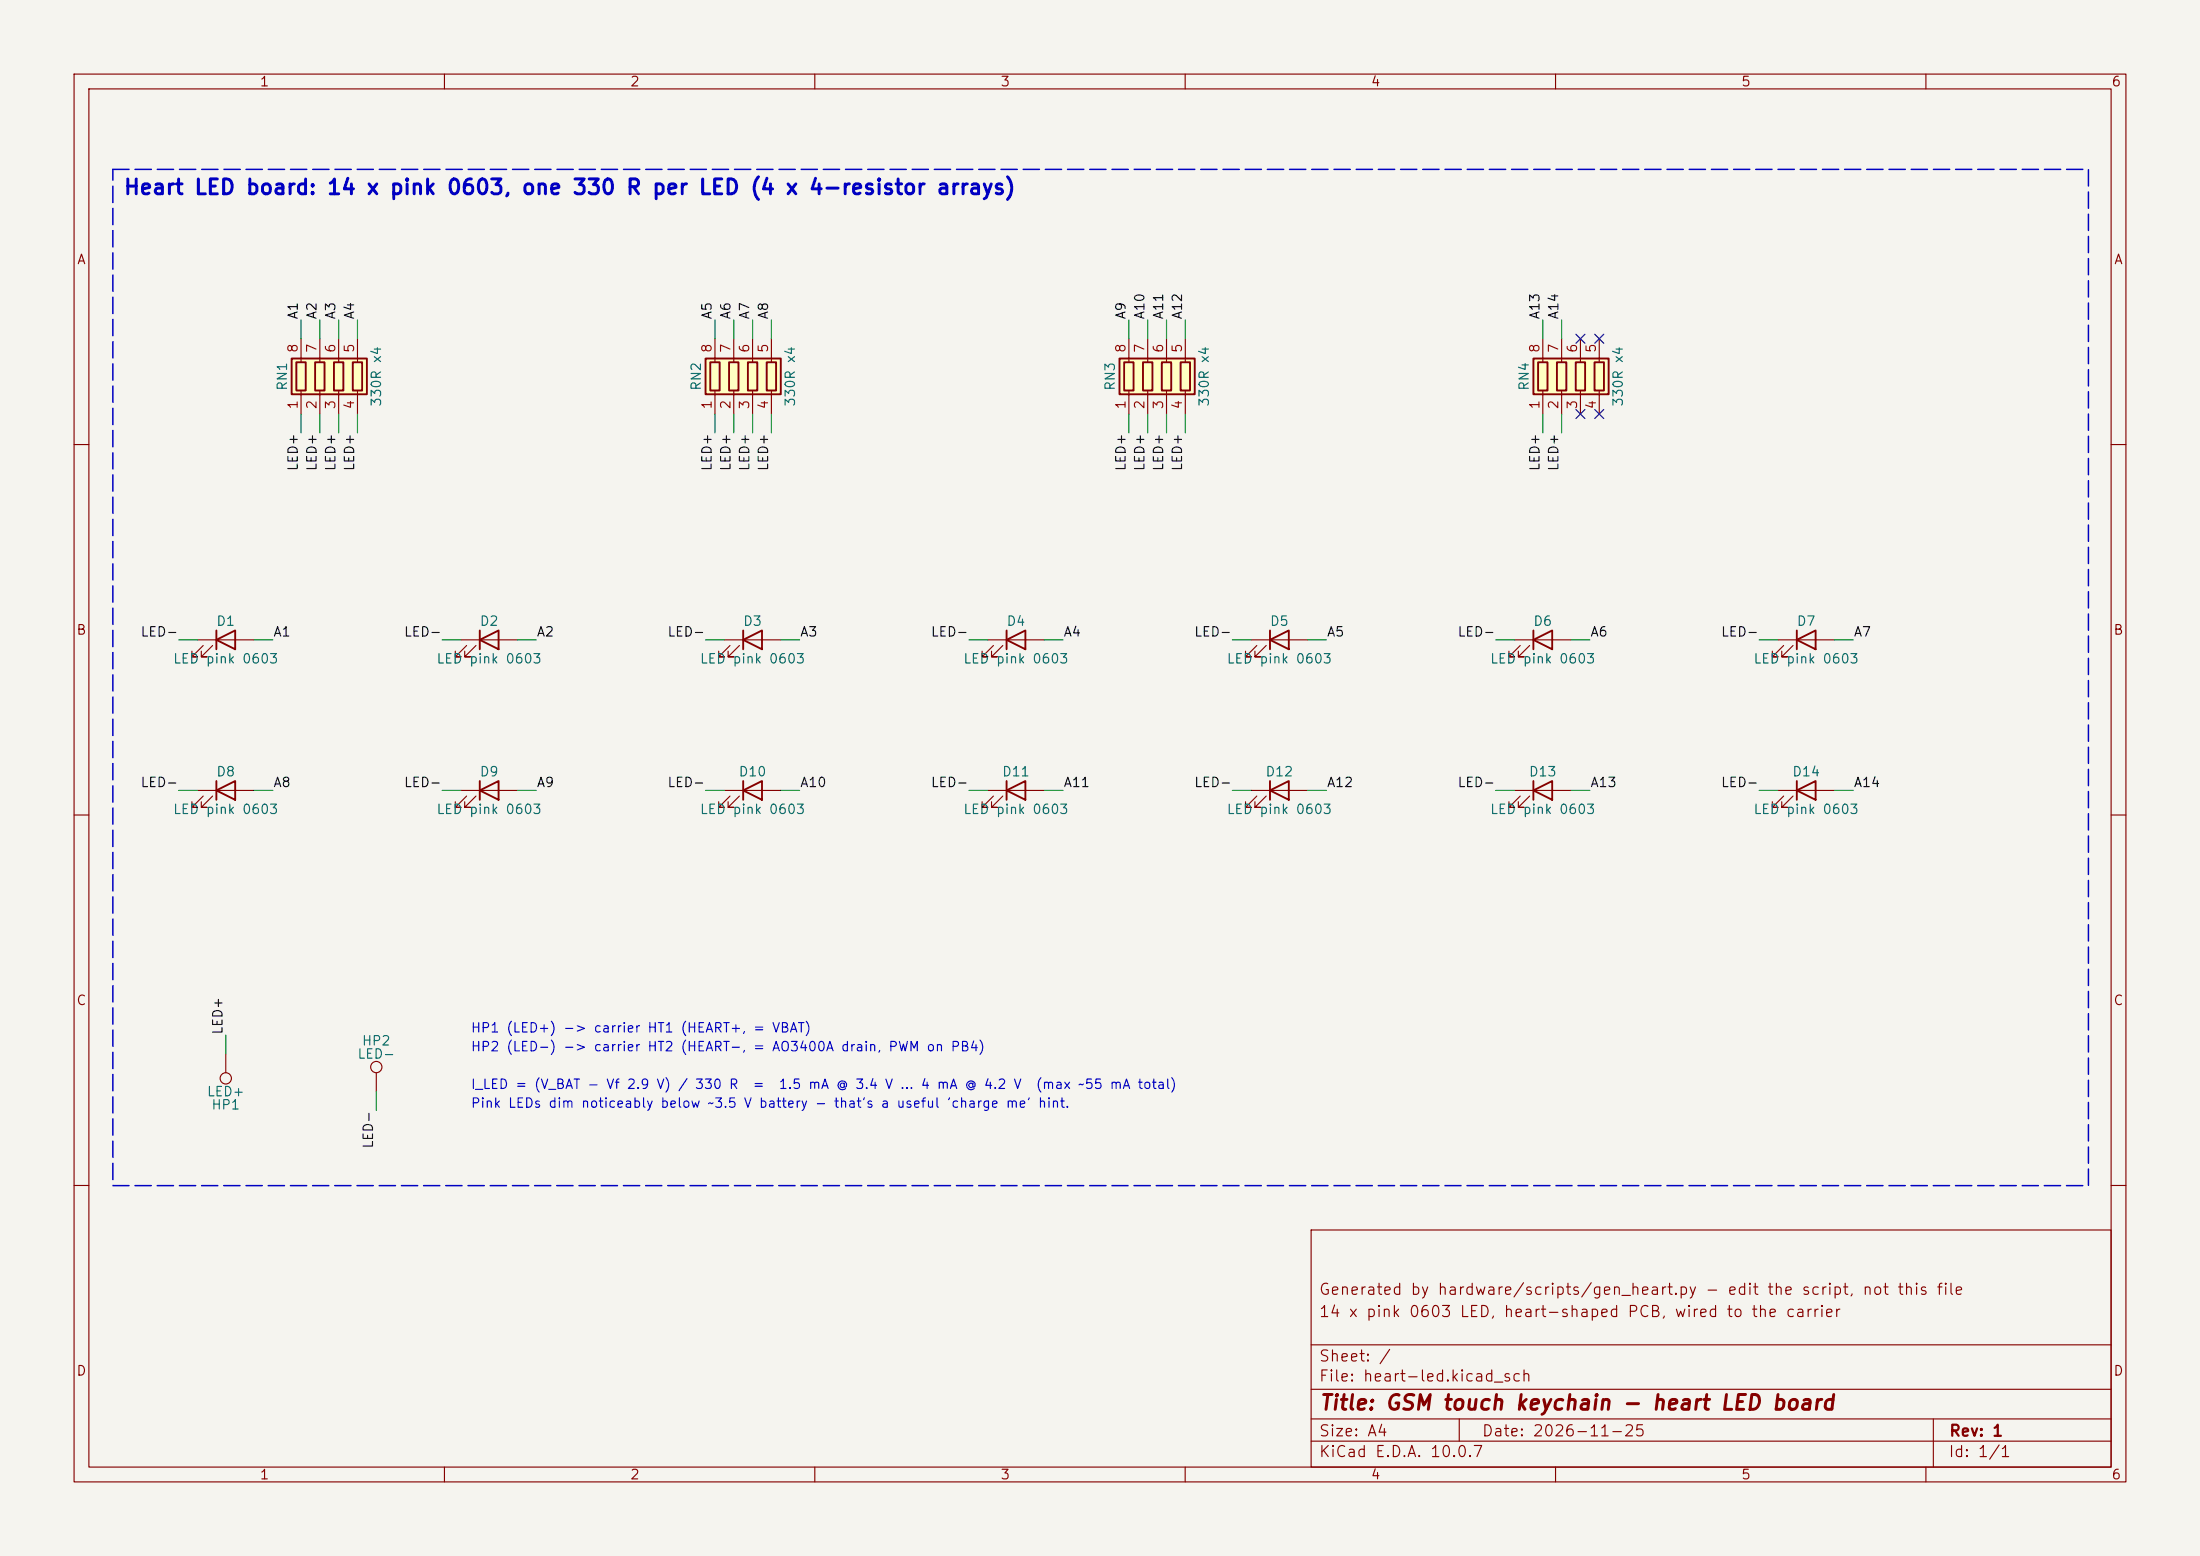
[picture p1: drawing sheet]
(kicad_sch
 (version 20250114)
 (generator "eeschema")
 (generator_version "10.0")
 (paper "A4")
 (title_block
  (title "GSM touch keychain - heart LED board")
  (date "2026-11-25")
  (rev "1")
  (comment 1 "14 x pink 0603 LED, heart-shaped PCB, wired to the carrier")
  (comment 2 "Generated by hardware/scripts/gen_heart.py - edit the script, not this file"))
 (lib_symbols
  (symbol "Device:R_Pack04"
   (pin_names
    (offset 0) (hide yes)) (exclude_from_sim no) (in_bom yes) (on_board yes)
   (in_pos_files yes)
   (duplicate_pin_numbers_are_jumpers no)
   (property "Reference" "RN" (at -7.62 0 90) (show_name no) (do_not_autoplace no) (effects (font (size 1.27 1.27))))
   (property "Value" "R_Pack04" (at 5.08 0 90) (show_name no) (do_not_autoplace no) (effects (font (size 1.27 1.27))))
   (property "Footprint" "" (at 6.985 0 90) (show_name no) (do_not_autoplace no) (hide yes) (effects (font (size 1.27 1.27))))
   (property "Datasheet" "" (at 0 0 0) (show_name no) (do_not_autoplace no) (hide yes) (effects (font (size 1.27 1.27))))
   (property "Description" "4 resistor network, parallel topology" (at 0 0 0) (show_name no) (do_not_autoplace no) (hide yes) (effects (font (size 1.27 1.27))))
   (symbol "R_Pack04_0_1"
    (rectangle (start -6.35 -2.413) (end 3.81 2.413) (stroke (width 0.254) (type default)) (fill (type background)))
    (rectangle (start -5.715 1.905) (end -4.445 -1.905) (stroke (width 0.254) (type default)) (fill (type none)))
    (polyline (pts (xy -5.08 1.905) (xy -5.08 2.54)) (stroke (width 0) (type default)) (fill (type none)))
    (polyline (pts (xy -5.08 -2.54) (xy -5.08 -1.905)) (stroke (width 0) (type default)) (fill (type none)))
    (rectangle (start -3.175 1.905) (end -1.905 -1.905) (stroke (width 0.254) (type default)) (fill (type none)))
    (polyline (pts (xy -2.54 1.905) (xy -2.54 2.54)) (stroke (width 0) (type default)) (fill (type none)))
    (polyline (pts (xy -2.54 -2.54) (xy -2.54 -1.905)) (stroke (width 0) (type default)) (fill (type none)))
    (rectangle (start -0.635 1.905) (end 0.635 -1.905) (stroke (width 0.254) (type default)) (fill (type none)))
    (polyline (pts (xy 0 1.905) (xy 0 2.54)) (stroke (width 0) (type default)) (fill (type none)))
    (polyline (pts (xy 0 -2.54) (xy 0 -1.905)) (stroke (width 0) (type default)) (fill (type none)))
    (rectangle (start 1.905 1.905) (end 3.175 -1.905) (stroke (width 0.254) (type default)) (fill (type none)))
    (polyline (pts (xy 2.54 1.905) (xy 2.54 2.54)) (stroke (width 0) (type default)) (fill (type none)))
    (polyline (pts (xy 2.54 -2.54) (xy 2.54 -1.905)) (stroke (width 0) (type default)) (fill (type none))))
   (symbol "R_Pack04_1_1"
    (pin passive line (at -5.08 -5.08 90) (length 2.54) (name "R1.1" (effects (font (size 1.27 1.27)))) (number "1" (effects (font (size 1.27 1.27)))))
    (pin passive line (at -2.54 -5.08 90) (length 2.54) (name "R2.1" (effects (font (size 1.27 1.27)))) (number "2" (effects (font (size 1.27 1.27)))))
    (pin passive line (at 0 -5.08 90) (length 2.54) (name "R3.1" (effects (font (size 1.27 1.27)))) (number "3" (effects (font (size 1.27 1.27)))))
    (pin passive line (at 2.54 -5.08 90) (length 2.54) (name "R4.1" (effects (font (size 1.27 1.27)))) (number "4" (effects (font (size 1.27 1.27)))))
    (pin passive line (at 2.54 5.08 270) (length 2.54) (name "R4.2" (effects (font (size 1.27 1.27)))) (number "5" (effects (font (size 1.27 1.27)))))
    (pin passive line (at 0 5.08 270) (length 2.54) (name "R3.2" (effects (font (size 1.27 1.27)))) (number "6" (effects (font (size 1.27 1.27)))))
    (pin passive line (at -2.54 5.08 270) (length 2.54) (name "R2.2" (effects (font (size 1.27 1.27)))) (number "7" (effects (font (size 1.27 1.27)))))
    (pin passive line (at -5.08 5.08 270) (length 2.54) (name "R1.2" (effects (font (size 1.27 1.27)))) (number "8" (effects (font (size 1.27 1.27))))))
   (embedded_fonts no))
  (symbol "Device:LED"
   (pin_numbers (hide yes))
   (pin_names
    (offset 1.016) (hide yes)) (exclude_from_sim no) (in_bom yes) (on_board yes)
   (in_pos_files yes)
   (duplicate_pin_numbers_are_jumpers no)
   (property "Reference" "D" (at 0 2.54 0) (show_name no) (do_not_autoplace no) (effects (font (size 1.27 1.27))))
   (property "Value" "LED" (at 0 -2.54 0) (show_name no) (do_not_autoplace no) (effects (font (size 1.27 1.27))))
   (property "Footprint" "" (at 0 0 0) (show_name no) (do_not_autoplace no) (hide yes) (effects (font (size 1.27 1.27))))
   (property "Datasheet" "" (at 0 0 0) (show_name no) (do_not_autoplace no) (hide yes) (effects (font (size 1.27 1.27))))
   (property "Description" "Light emitting diode" (at 0 0 0) (show_name no) (do_not_autoplace no) (hide yes) (effects (font (size 1.27 1.27))))
   (property "Sim.Pins" "1=K 2=A" (at 0 0 0) (show_name no) (do_not_autoplace no) (hide yes) (effects (font (size 1.27 1.27))))
   (symbol "LED_0_1"
    (polyline (pts (xy -3.048 -0.762) (xy -4.572 -2.286) (xy -3.81 -2.286) (xy -4.572 -2.286) (xy -4.572 -1.524)) (stroke (width 0) (type default)) (fill (type none)))
    (polyline (pts (xy -1.778 -0.762) (xy -3.302 -2.286) (xy -2.54 -2.286) (xy -3.302 -2.286) (xy -3.302 -1.524)) (stroke (width 0) (type default)) (fill (type none)))
    (polyline (pts (xy -1.27 0) (xy 1.27 0)) (stroke (width 0) (type default)) (fill (type none)))
    (polyline (pts (xy -1.27 -1.27) (xy -1.27 1.27)) (stroke (width 0.254) (type default)) (fill (type none)))
    (polyline (pts (xy 1.27 -1.27) (xy 1.27 1.27) (xy -1.27 0) (xy 1.27 -1.27)) (stroke (width 0.254) (type default)) (fill (type none))))
   (symbol "LED_1_1"
    (pin passive line (at -3.81 0 0) (length 2.54) (name "K" (effects (font (size 1.27 1.27)))) (number "1" (effects (font (size 1.27 1.27)))))
    (pin passive line (at 3.81 0 180) (length 2.54) (name "A" (effects (font (size 1.27 1.27)))) (number "2" (effects (font (size 1.27 1.27))))))
   (embedded_fonts no))
  (symbol "Connector:TestPoint"
   (pin_numbers (hide yes))
   (pin_names
    (offset 0.762) (hide yes)) (exclude_from_sim no) (in_bom yes) (on_board yes)
   (in_pos_files yes)
   (duplicate_pin_numbers_are_jumpers no)
   (property "Reference" "TP" (at 0 6.858 0) (show_name no) (do_not_autoplace no) (effects (font (size 1.27 1.27))))
   (property "Value" "TestPoint" (at 0 5.08 0) (show_name no) (do_not_autoplace no) (effects (font (size 1.27 1.27))))
   (property "Footprint" "" (at 5.08 0 0) (show_name no) (do_not_autoplace no) (hide yes) (effects (font (size 1.27 1.27))))
   (property "Datasheet" "" (at 5.08 0 0) (show_name no) (do_not_autoplace no) (hide yes) (effects (font (size 1.27 1.27))))
   (property "Description" "test point" (at 0 0 0) (show_name no) (do_not_autoplace no) (hide yes) (effects (font (size 1.27 1.27))))
   (symbol "TestPoint_0_1"
    (circle (center 0 3.302) (radius 0.762) (stroke (width 0) (type default)) (fill (type none))))
   (symbol "TestPoint_1_1"
    (pin passive line (at 0 0 90) (length 2.54) (name "1" (effects (font (size 1.27 1.27)))) (number "1" (effects (font (size 1.27 1.27))))))
   (embedded_fonts no)))
 (rectangle
  (start 15.24 22.86)
  (end 281.94 160.02)
  (stroke (width 0.2) (type dash))
  (fill (type none)))
 (text "Heart LED board: 14 x pink 0603, one 330 R per LED (4 x 4-resistor arrays)"
  (exclude_from_sim no)
  (at 16.51 26.67 0)
  (effects (font (size 2 2)
    (bold yes)) (justify left bottom)))
 (wire
  (pts (xy 40.64 55.88) (xy 40.64 58.42))
  (stroke (width 0) (type default)))
 (label "LED+"
  (at 40.64 58.42 270)
  (effects (font (size 1.27 1.27)) (justify right bottom)))
 (wire
  (pts (xy 43.18 55.88) (xy 43.18 58.42))
  (stroke (width 0) (type default)))
 (label "LED+"
  (at 43.18 58.42 270)
  (effects (font (size 1.27 1.27)) (justify right bottom)))
 (wire
  (pts (xy 45.72 55.88) (xy 45.72 58.42))
  (stroke (width 0) (type default)))
 (label "LED+"
  (at 45.72 58.42 270)
  (effects (font (size 1.27 1.27)) (justify right bottom)))
 (wire
  (pts (xy 48.26 55.88) (xy 48.26 58.42))
  (stroke (width 0) (type default)))
 (label "LED+"
  (at 48.26 58.42 270)
  (effects (font (size 1.27 1.27)) (justify right bottom)))
 (wire
  (pts (xy 48.26 45.72) (xy 48.26 43.18))
  (stroke (width 0) (type default)))
 (label "A4"
  (at 48.26 43.18 90)
  (effects (font (size 1.27 1.27)) (justify left bottom)))
 (wire
  (pts (xy 45.72 45.72) (xy 45.72 43.18))
  (stroke (width 0) (type default)))
 (label "A3"
  (at 45.72 43.18 90)
  (effects (font (size 1.27 1.27)) (justify left bottom)))
 (wire
  (pts (xy 43.18 45.72) (xy 43.18 43.18))
  (stroke (width 0) (type default)))
 (label "A2"
  (at 43.18 43.18 90)
  (effects (font (size 1.27 1.27)) (justify left bottom)))
 (wire
  (pts (xy 40.64 45.72) (xy 40.64 43.18))
  (stroke (width 0) (type default)))
 (label "A1"
  (at 40.64 43.18 90)
  (effects (font (size 1.27 1.27)) (justify left bottom)))
 (symbol
  (lib_id "Device:R_Pack04")
  (at 45.72 50.8 0)
  (unit 1)
  (exclude_from_sim no)
  (in_bom yes)
  (on_board yes)
  (dnp no)
  (property "Reference" "RN1" (at 38.1 50.8 90) (effects (font (size 1.27 1.27))))
  (property "Value" "330R x4" (at 50.8 50.8 90) (effects (font (size 1.27 1.27))))
  (property "Footprint" "Resistor_SMD:R_Array_Convex_4x0402" (at 52.705 50.8 90) (effects (font (size 1.27 1.27)) (hide yes)))
  (property "Datasheet" "" (at 45.72 50.8 0) (effects (font (size 1.27 1.27)) (hide yes)))
  (property "Description" "4 resistor network, parallel topology" (at 45.72 50.8 0) (effects (font (size 1.27 1.27)) (hide yes)))
  (pin "1")
  (pin "2")
  (pin "3")
  (pin "4")
  (pin "5")
  (pin "6")
  (pin "7")
  (pin "8"))
 (wire
  (pts (xy 96.52 55.88) (xy 96.52 58.42))
  (stroke (width 0) (type default)))
 (label "LED+"
  (at 96.52 58.42 270)
  (effects (font (size 1.27 1.27)) (justify right bottom)))
 (wire
  (pts (xy 99.06 55.88) (xy 99.06 58.42))
  (stroke (width 0) (type default)))
 (label "LED+"
  (at 99.06 58.42 270)
  (effects (font (size 1.27 1.27)) (justify right bottom)))
 (wire
  (pts (xy 101.6 55.88) (xy 101.6 58.42))
  (stroke (width 0) (type default)))
 (label "LED+"
  (at 101.6 58.42 270)
  (effects (font (size 1.27 1.27)) (justify right bottom)))
 (wire
  (pts (xy 104.14 55.88) (xy 104.14 58.42))
  (stroke (width 0) (type default)))
 (label "LED+"
  (at 104.14 58.42 270)
  (effects (font (size 1.27 1.27)) (justify right bottom)))
 (wire
  (pts (xy 104.14 45.72) (xy 104.14 43.18))
  (stroke (width 0) (type default)))
 (label "A8"
  (at 104.14 43.18 90)
  (effects (font (size 1.27 1.27)) (justify left bottom)))
 (wire
  (pts (xy 101.6 45.72) (xy 101.6 43.18))
  (stroke (width 0) (type default)))
 (label "A7"
  (at 101.6 43.18 90)
  (effects (font (size 1.27 1.27)) (justify left bottom)))
 (wire
  (pts (xy 99.06 45.72) (xy 99.06 43.18))
  (stroke (width 0) (type default)))
 (label "A6"
  (at 99.06 43.18 90)
  (effects (font (size 1.27 1.27)) (justify left bottom)))
 (wire
  (pts (xy 96.52 45.72) (xy 96.52 43.18))
  (stroke (width 0) (type default)))
 (label "A5"
  (at 96.52 43.18 90)
  (effects (font (size 1.27 1.27)) (justify left bottom)))
 (symbol
  (lib_id "Device:R_Pack04")
  (at 101.6 50.8 0)
  (unit 1)
  (exclude_from_sim no)
  (in_bom yes)
  (on_board yes)
  (dnp no)
  (property "Reference" "RN2" (at 93.98 50.8 90) (effects (font (size 1.27 1.27))))
  (property "Value" "330R x4" (at 106.68 50.8 90) (effects (font (size 1.27 1.27))))
  (property "Footprint" "Resistor_SMD:R_Array_Convex_4x0402" (at 108.585 50.8 90) (effects (font (size 1.27 1.27)) (hide yes)))
  (property "Datasheet" "" (at 101.6 50.8 0) (effects (font (size 1.27 1.27)) (hide yes)))
  (property "Description" "4 resistor network, parallel topology" (at 101.6 50.8 0) (effects (font (size 1.27 1.27)) (hide yes)))
  (pin "1")
  (pin "2")
  (pin "3")
  (pin "4")
  (pin "5")
  (pin "6")
  (pin "7")
  (pin "8"))
 (wire
  (pts (xy 152.4 55.88) (xy 152.4 58.42))
  (stroke (width 0) (type default)))
 (label "LED+"
  (at 152.4 58.42 270)
  (effects (font (size 1.27 1.27)) (justify right bottom)))
 (wire
  (pts (xy 154.94 55.88) (xy 154.94 58.42))
  (stroke (width 0) (type default)))
 (label "LED+"
  (at 154.94 58.42 270)
  (effects (font (size 1.27 1.27)) (justify right bottom)))
 (wire
  (pts (xy 157.48 55.88) (xy 157.48 58.42))
  (stroke (width 0) (type default)))
 (label "LED+"
  (at 157.48 58.42 270)
  (effects (font (size 1.27 1.27)) (justify right bottom)))
 (wire
  (pts (xy 160.02 55.88) (xy 160.02 58.42))
  (stroke (width 0) (type default)))
 (label "LED+"
  (at 160.02 58.42 270)
  (effects (font (size 1.27 1.27)) (justify right bottom)))
 (wire
  (pts (xy 160.02 45.72) (xy 160.02 43.18))
  (stroke (width 0) (type default)))
 (label "A12"
  (at 160.02 43.18 90)
  (effects (font (size 1.27 1.27)) (justify left bottom)))
 (wire
  (pts (xy 157.48 45.72) (xy 157.48 43.18))
  (stroke (width 0) (type default)))
 (label "A11"
  (at 157.48 43.18 90)
  (effects (font (size 1.27 1.27)) (justify left bottom)))
 (wire
  (pts (xy 154.94 45.72) (xy 154.94 43.18))
  (stroke (width 0) (type default)))
 (label "A10"
  (at 154.94 43.18 90)
  (effects (font (size 1.27 1.27)) (justify left bottom)))
 (wire
  (pts (xy 152.4 45.72) (xy 152.4 43.18))
  (stroke (width 0) (type default)))
 (label "A9"
  (at 152.4 43.18 90)
  (effects (font (size 1.27 1.27)) (justify left bottom)))
 (symbol
  (lib_id "Device:R_Pack04")
  (at 157.48 50.8 0)
  (unit 1)
  (exclude_from_sim no)
  (in_bom yes)
  (on_board yes)
  (dnp no)
  (property "Reference" "RN3" (at 149.86 50.8 90) (effects (font (size 1.27 1.27))))
  (property "Value" "330R x4" (at 162.56 50.8 90) (effects (font (size 1.27 1.27))))
  (property "Footprint" "Resistor_SMD:R_Array_Convex_4x0402" (at 164.465 50.8 90) (effects (font (size 1.27 1.27)) (hide yes)))
  (property "Datasheet" "" (at 157.48 50.8 0) (effects (font (size 1.27 1.27)) (hide yes)))
  (property "Description" "4 resistor network, parallel topology" (at 157.48 50.8 0) (effects (font (size 1.27 1.27)) (hide yes)))
  (pin "1")
  (pin "2")
  (pin "3")
  (pin "4")
  (pin "5")
  (pin "6")
  (pin "7")
  (pin "8"))
 (wire
  (pts (xy 208.28 55.88) (xy 208.28 58.42))
  (stroke (width 0) (type default)))
 (label "LED+"
  (at 208.28 58.42 270)
  (effects (font (size 1.27 1.27)) (justify right bottom)))
 (wire
  (pts (xy 210.82 55.88) (xy 210.82 58.42))
  (stroke (width 0) (type default)))
 (label "LED+"
  (at 210.82 58.42 270)
  (effects (font (size 1.27 1.27)) (justify right bottom)))
 (no_connect
  (at 213.36 55.88))
 (no_connect
  (at 215.9 55.88))
 (no_connect
  (at 215.9 45.72))
 (no_connect
  (at 213.36 45.72))
 (wire
  (pts (xy 210.82 45.72) (xy 210.82 43.18))
  (stroke (width 0) (type default)))
 (label "A14"
  (at 210.82 43.18 90)
  (effects (font (size 1.27 1.27)) (justify left bottom)))
 (wire
  (pts (xy 208.28 45.72) (xy 208.28 43.18))
  (stroke (width 0) (type default)))
 (label "A13"
  (at 208.28 43.18 90)
  (effects (font (size 1.27 1.27)) (justify left bottom)))
 (symbol
  (lib_id "Device:R_Pack04")
  (at 213.36 50.8 0)
  (unit 1)
  (exclude_from_sim no)
  (in_bom yes)
  (on_board yes)
  (dnp no)
  (property "Reference" "RN4" (at 205.74 50.8 90) (effects (font (size 1.27 1.27))))
  (property "Value" "330R x4" (at 218.44 50.8 90) (effects (font (size 1.27 1.27))))
  (property "Footprint" "Resistor_SMD:R_Array_Convex_4x0402" (at 220.345 50.8 90) (effects (font (size 1.27 1.27)) (hide yes)))
  (property "Datasheet" "" (at 213.36 50.8 0) (effects (font (size 1.27 1.27)) (hide yes)))
  (property "Description" "4 resistor network, parallel topology" (at 213.36 50.8 0) (effects (font (size 1.27 1.27)) (hide yes)))
  (pin "1")
  (pin "2")
  (pin "3")
  (pin "4")
  (pin "5")
  (pin "6")
  (pin "7")
  (pin "8"))
 (wire
  (pts (xy 26.67 86.36) (xy 24.13 86.36))
  (stroke (width 0) (type default)))
 (label "LED-"
  (at 24.13 86.36 180)
  (effects (font (size 1.27 1.27)) (justify right bottom)))
 (wire
  (pts (xy 34.29 86.36) (xy 36.83 86.36))
  (stroke (width 0) (type default)))
 (label "A1"
  (at 36.83 86.36 0)
  (effects (font (size 1.27 1.27)) (justify left bottom)))
 (symbol
  (lib_id "Device:LED")
  (at 30.48 86.36 0)
  (unit 1)
  (exclude_from_sim no)
  (in_bom yes)
  (on_board yes)
  (dnp no)
  (property "Reference" "D1" (at 30.48 83.82 0) (effects (font (size 1.27 1.27))))
  (property "Value" "LED pink 0603" (at 30.48 88.9 0) (effects (font (size 1.27 1.27))))
  (property "Footprint" "LED_SMD:LED_0603_1608Metric" (at 30.48 86.36 0) (effects (font (size 1.27 1.27)) (hide yes)))
  (property "Datasheet" "" (at 30.48 86.36 0) (effects (font (size 1.27 1.27)) (hide yes)))
  (property "Description" "Light emitting diode" (at 30.48 86.36 0) (effects (font (size 1.27 1.27)) (hide yes)))
  (property "Sim.Pins" "1=K 2=A" (at 30.48 86.36 0) (effects (font (size 1.27 1.27)) (hide yes)))
  (pin "1")
  (pin "2"))
 (wire
  (pts (xy 62.23 86.36) (xy 59.69 86.36))
  (stroke (width 0) (type default)))
 (label "LED-"
  (at 59.69 86.36 180)
  (effects (font (size 1.27 1.27)) (justify right bottom)))
 (wire
  (pts (xy 69.85 86.36) (xy 72.39 86.36))
  (stroke (width 0) (type default)))
 (label "A2"
  (at 72.39 86.36 0)
  (effects (font (size 1.27 1.27)) (justify left bottom)))
 (symbol
  (lib_id "Device:LED")
  (at 66.04 86.36 0)
  (unit 1)
  (exclude_from_sim no)
  (in_bom yes)
  (on_board yes)
  (dnp no)
  (property "Reference" "D2" (at 66.04 83.82 0) (effects (font (size 1.27 1.27))))
  (property "Value" "LED pink 0603" (at 66.04 88.9 0) (effects (font (size 1.27 1.27))))
  (property "Footprint" "LED_SMD:LED_0603_1608Metric" (at 66.04 86.36 0) (effects (font (size 1.27 1.27)) (hide yes)))
  (property "Datasheet" "" (at 66.04 86.36 0) (effects (font (size 1.27 1.27)) (hide yes)))
  (property "Description" "Light emitting diode" (at 66.04 86.36 0) (effects (font (size 1.27 1.27)) (hide yes)))
  (property "Sim.Pins" "1=K 2=A" (at 66.04 86.36 0) (effects (font (size 1.27 1.27)) (hide yes)))
  (pin "1")
  (pin "2"))
 (wire
  (pts (xy 97.79 86.36) (xy 95.25 86.36))
  (stroke (width 0) (type default)))
 (label "LED-"
  (at 95.25 86.36 180)
  (effects (font (size 1.27 1.27)) (justify right bottom)))
 (wire
  (pts (xy 105.41 86.36) (xy 107.95 86.36))
  (stroke (width 0) (type default)))
 (label "A3"
  (at 107.95 86.36 0)
  (effects (font (size 1.27 1.27)) (justify left bottom)))
 (symbol
  (lib_id "Device:LED")
  (at 101.6 86.36 0)
  (unit 1)
  (exclude_from_sim no)
  (in_bom yes)
  (on_board yes)
  (dnp no)
  (property "Reference" "D3" (at 101.6 83.82 0) (effects (font (size 1.27 1.27))))
  (property "Value" "LED pink 0603" (at 101.6 88.9 0) (effects (font (size 1.27 1.27))))
  (property "Footprint" "LED_SMD:LED_0603_1608Metric" (at 101.6 86.36 0) (effects (font (size 1.27 1.27)) (hide yes)))
  (property "Datasheet" "" (at 101.6 86.36 0) (effects (font (size 1.27 1.27)) (hide yes)))
  (property "Description" "Light emitting diode" (at 101.6 86.36 0) (effects (font (size 1.27 1.27)) (hide yes)))
  (property "Sim.Pins" "1=K 2=A" (at 101.6 86.36 0) (effects (font (size 1.27 1.27)) (hide yes)))
  (pin "1")
  (pin "2"))
 (wire
  (pts (xy 133.35 86.36) (xy 130.81 86.36))
  (stroke (width 0) (type default)))
 (label "LED-"
  (at 130.81 86.36 180)
  (effects (font (size 1.27 1.27)) (justify right bottom)))
 (wire
  (pts (xy 140.97 86.36) (xy 143.51 86.36))
  (stroke (width 0) (type default)))
 (label "A4"
  (at 143.51 86.36 0)
  (effects (font (size 1.27 1.27)) (justify left bottom)))
 (symbol
  (lib_id "Device:LED")
  (at 137.16 86.36 0)
  (unit 1)
  (exclude_from_sim no)
  (in_bom yes)
  (on_board yes)
  (dnp no)
  (property "Reference" "D4" (at 137.16 83.82 0) (effects (font (size 1.27 1.27))))
  (property "Value" "LED pink 0603" (at 137.16 88.9 0) (effects (font (size 1.27 1.27))))
  (property "Footprint" "LED_SMD:LED_0603_1608Metric" (at 137.16 86.36 0) (effects (font (size 1.27 1.27)) (hide yes)))
  (property "Datasheet" "" (at 137.16 86.36 0) (effects (font (size 1.27 1.27)) (hide yes)))
  (property "Description" "Light emitting diode" (at 137.16 86.36 0) (effects (font (size 1.27 1.27)) (hide yes)))
  (property "Sim.Pins" "1=K 2=A" (at 137.16 86.36 0) (effects (font (size 1.27 1.27)) (hide yes)))
  (pin "1")
  (pin "2"))
 (wire
  (pts (xy 168.91 86.36) (xy 166.37 86.36))
  (stroke (width 0) (type default)))
 (label "LED-"
  (at 166.37 86.36 180)
  (effects (font (size 1.27 1.27)) (justify right bottom)))
 (wire
  (pts (xy 176.53 86.36) (xy 179.07 86.36))
  (stroke (width 0) (type default)))
 (label "A5"
  (at 179.07 86.36 0)
  (effects (font (size 1.27 1.27)) (justify left bottom)))
 (symbol
  (lib_id "Device:LED")
  (at 172.72 86.36 0)
  (unit 1)
  (exclude_from_sim no)
  (in_bom yes)
  (on_board yes)
  (dnp no)
  (property "Reference" "D5" (at 172.72 83.82 0) (effects (font (size 1.27 1.27))))
  (property "Value" "LED pink 0603" (at 172.72 88.9 0) (effects (font (size 1.27 1.27))))
  (property "Footprint" "LED_SMD:LED_0603_1608Metric" (at 172.72 86.36 0) (effects (font (size 1.27 1.27)) (hide yes)))
  (property "Datasheet" "" (at 172.72 86.36 0) (effects (font (size 1.27 1.27)) (hide yes)))
  (property "Description" "Light emitting diode" (at 172.72 86.36 0) (effects (font (size 1.27 1.27)) (hide yes)))
  (property "Sim.Pins" "1=K 2=A" (at 172.72 86.36 0) (effects (font (size 1.27 1.27)) (hide yes)))
  (pin "1")
  (pin "2"))
 (wire
  (pts (xy 204.47 86.36) (xy 201.93 86.36))
  (stroke (width 0) (type default)))
 (label "LED-"
  (at 201.93 86.36 180)
  (effects (font (size 1.27 1.27)) (justify right bottom)))
 (wire
  (pts (xy 212.09 86.36) (xy 214.63 86.36))
  (stroke (width 0) (type default)))
 (label "A6"
  (at 214.63 86.36 0)
  (effects (font (size 1.27 1.27)) (justify left bottom)))
 (symbol
  (lib_id "Device:LED")
  (at 208.28 86.36 0)
  (unit 1)
  (exclude_from_sim no)
  (in_bom yes)
  (on_board yes)
  (dnp no)
  (property "Reference" "D6" (at 208.28 83.82 0) (effects (font (size 1.27 1.27))))
  (property "Value" "LED pink 0603" (at 208.28 88.9 0) (effects (font (size 1.27 1.27))))
  (property "Footprint" "LED_SMD:LED_0603_1608Metric" (at 208.28 86.36 0) (effects (font (size 1.27 1.27)) (hide yes)))
  (property "Datasheet" "" (at 208.28 86.36 0) (effects (font (size 1.27 1.27)) (hide yes)))
  (property "Description" "Light emitting diode" (at 208.28 86.36 0) (effects (font (size 1.27 1.27)) (hide yes)))
  (property "Sim.Pins" "1=K 2=A" (at 208.28 86.36 0) (effects (font (size 1.27 1.27)) (hide yes)))
  (pin "1")
  (pin "2"))
 (wire
  (pts (xy 240.03 86.36) (xy 237.49 86.36))
  (stroke (width 0) (type default)))
 (label "LED-"
  (at 237.49 86.36 180)
  (effects (font (size 1.27 1.27)) (justify right bottom)))
 (wire
  (pts (xy 247.65 86.36) (xy 250.19 86.36))
  (stroke (width 0) (type default)))
 (label "A7"
  (at 250.19 86.36 0)
  (effects (font (size 1.27 1.27)) (justify left bottom)))
 (symbol
  (lib_id "Device:LED")
  (at 243.84 86.36 0)
  (unit 1)
  (exclude_from_sim no)
  (in_bom yes)
  (on_board yes)
  (dnp no)
  (property "Reference" "D7" (at 243.84 83.82 0) (effects (font (size 1.27 1.27))))
  (property "Value" "LED pink 0603" (at 243.84 88.9 0) (effects (font (size 1.27 1.27))))
  (property "Footprint" "LED_SMD:LED_0603_1608Metric" (at 243.84 86.36 0) (effects (font (size 1.27 1.27)) (hide yes)))
  (property "Datasheet" "" (at 243.84 86.36 0) (effects (font (size 1.27 1.27)) (hide yes)))
  (property "Description" "Light emitting diode" (at 243.84 86.36 0) (effects (font (size 1.27 1.27)) (hide yes)))
  (property "Sim.Pins" "1=K 2=A" (at 243.84 86.36 0) (effects (font (size 1.27 1.27)) (hide yes)))
  (pin "1")
  (pin "2"))
 (wire
  (pts (xy 26.67 106.68) (xy 24.13 106.68))
  (stroke (width 0) (type default)))
 (label "LED-"
  (at 24.13 106.68 180)
  (effects (font (size 1.27 1.27)) (justify right bottom)))
 (wire
  (pts (xy 34.29 106.68) (xy 36.83 106.68))
  (stroke (width 0) (type default)))
 (label "A8"
  (at 36.83 106.68 0)
  (effects (font (size 1.27 1.27)) (justify left bottom)))
 (symbol
  (lib_id "Device:LED")
  (at 30.48 106.68 0)
  (unit 1)
  (exclude_from_sim no)
  (in_bom yes)
  (on_board yes)
  (dnp no)
  (property "Reference" "D8" (at 30.48 104.14 0) (effects (font (size 1.27 1.27))))
  (property "Value" "LED pink 0603" (at 30.48 109.22 0) (effects (font (size 1.27 1.27))))
  (property "Footprint" "LED_SMD:LED_0603_1608Metric" (at 30.48 106.68 0) (effects (font (size 1.27 1.27)) (hide yes)))
  (property "Datasheet" "" (at 30.48 106.68 0) (effects (font (size 1.27 1.27)) (hide yes)))
  (property "Description" "Light emitting diode" (at 30.48 106.68 0) (effects (font (size 1.27 1.27)) (hide yes)))
  (property "Sim.Pins" "1=K 2=A" (at 30.48 106.68 0) (effects (font (size 1.27 1.27)) (hide yes)))
  (pin "1")
  (pin "2"))
 (wire
  (pts (xy 62.23 106.68) (xy 59.69 106.68))
  (stroke (width 0) (type default)))
 (label "LED-"
  (at 59.69 106.68 180)
  (effects (font (size 1.27 1.27)) (justify right bottom)))
 (wire
  (pts (xy 69.85 106.68) (xy 72.39 106.68))
  (stroke (width 0) (type default)))
 (label "A9"
  (at 72.39 106.68 0)
  (effects (font (size 1.27 1.27)) (justify left bottom)))
 (symbol
  (lib_id "Device:LED")
  (at 66.04 106.68 0)
  (unit 1)
  (exclude_from_sim no)
  (in_bom yes)
  (on_board yes)
  (dnp no)
  (property "Reference" "D9" (at 66.04 104.14 0) (effects (font (size 1.27 1.27))))
  (property "Value" "LED pink 0603" (at 66.04 109.22 0) (effects (font (size 1.27 1.27))))
  (property "Footprint" "LED_SMD:LED_0603_1608Metric" (at 66.04 106.68 0) (effects (font (size 1.27 1.27)) (hide yes)))
  (property "Datasheet" "" (at 66.04 106.68 0) (effects (font (size 1.27 1.27)) (hide yes)))
  (property "Description" "Light emitting diode" (at 66.04 106.68 0) (effects (font (size 1.27 1.27)) (hide yes)))
  (property "Sim.Pins" "1=K 2=A" (at 66.04 106.68 0) (effects (font (size 1.27 1.27)) (hide yes)))
  (pin "1")
  (pin "2"))
 (wire
  (pts (xy 97.79 106.68) (xy 95.25 106.68))
  (stroke (width 0) (type default)))
 (label "LED-"
  (at 95.25 106.68 180)
  (effects (font (size 1.27 1.27)) (justify right bottom)))
 (wire
  (pts (xy 105.41 106.68) (xy 107.95 106.68))
  (stroke (width 0) (type default)))
 (label "A10"
  (at 107.95 106.68 0)
  (effects (font (size 1.27 1.27)) (justify left bottom)))
 (symbol
  (lib_id "Device:LED")
  (at 101.6 106.68 0)
  (unit 1)
  (exclude_from_sim no)
  (in_bom yes)
  (on_board yes)
  (dnp no)
  (property "Reference" "D10" (at 101.6 104.14 0) (effects (font (size 1.27 1.27))))
  (property "Value" "LED pink 0603" (at 101.6 109.22 0) (effects (font (size 1.27 1.27))))
  (property "Footprint" "LED_SMD:LED_0603_1608Metric" (at 101.6 106.68 0) (effects (font (size 1.27 1.27)) (hide yes)))
  (property "Datasheet" "" (at 101.6 106.68 0) (effects (font (size 1.27 1.27)) (hide yes)))
  (property "Description" "Light emitting diode" (at 101.6 106.68 0) (effects (font (size 1.27 1.27)) (hide yes)))
  (property "Sim.Pins" "1=K 2=A" (at 101.6 106.68 0) (effects (font (size 1.27 1.27)) (hide yes)))
  (pin "1")
  (pin "2"))
 (wire
  (pts (xy 133.35 106.68) (xy 130.81 106.68))
  (stroke (width 0) (type default)))
 (label "LED-"
  (at 130.81 106.68 180)
  (effects (font (size 1.27 1.27)) (justify right bottom)))
 (wire
  (pts (xy 140.97 106.68) (xy 143.51 106.68))
  (stroke (width 0) (type default)))
 (label "A11"
  (at 143.51 106.68 0)
  (effects (font (size 1.27 1.27)) (justify left bottom)))
 (symbol
  (lib_id "Device:LED")
  (at 137.16 106.68 0)
  (unit 1)
  (exclude_from_sim no)
  (in_bom yes)
  (on_board yes)
  (dnp no)
  (property "Reference" "D11" (at 137.16 104.14 0) (effects (font (size 1.27 1.27))))
  (property "Value" "LED pink 0603" (at 137.16 109.22 0) (effects (font (size 1.27 1.27))))
  (property "Footprint" "LED_SMD:LED_0603_1608Metric" (at 137.16 106.68 0) (effects (font (size 1.27 1.27)) (hide yes)))
  (property "Datasheet" "" (at 137.16 106.68 0) (effects (font (size 1.27 1.27)) (hide yes)))
  (property "Description" "Light emitting diode" (at 137.16 106.68 0) (effects (font (size 1.27 1.27)) (hide yes)))
  (property "Sim.Pins" "1=K 2=A" (at 137.16 106.68 0) (effects (font (size 1.27 1.27)) (hide yes)))
  (pin "1")
  (pin "2"))
 (wire
  (pts (xy 168.91 106.68) (xy 166.37 106.68))
  (stroke (width 0) (type default)))
 (label "LED-"
  (at 166.37 106.68 180)
  (effects (font (size 1.27 1.27)) (justify right bottom)))
 (wire
  (pts (xy 176.53 106.68) (xy 179.07 106.68))
  (stroke (width 0) (type default)))
 (label "A12"
  (at 179.07 106.68 0)
  (effects (font (size 1.27 1.27)) (justify left bottom)))
 (symbol
  (lib_id "Device:LED")
  (at 172.72 106.68 0)
  (unit 1)
  (exclude_from_sim no)
  (in_bom yes)
  (on_board yes)
  (dnp no)
  (property "Reference" "D12" (at 172.72 104.14 0) (effects (font (size 1.27 1.27))))
  (property "Value" "LED pink 0603" (at 172.72 109.22 0) (effects (font (size 1.27 1.27))))
  (property "Footprint" "LED_SMD:LED_0603_1608Metric" (at 172.72 106.68 0) (effects (font (size 1.27 1.27)) (hide yes)))
  (property "Datasheet" "" (at 172.72 106.68 0) (effects (font (size 1.27 1.27)) (hide yes)))
  (property "Description" "Light emitting diode" (at 172.72 106.68 0) (effects (font (size 1.27 1.27)) (hide yes)))
  (property "Sim.Pins" "1=K 2=A" (at 172.72 106.68 0) (effects (font (size 1.27 1.27)) (hide yes)))
  (pin "1")
  (pin "2"))
 (wire
  (pts (xy 204.47 106.68) (xy 201.93 106.68))
  (stroke (width 0) (type default)))
 (label "LED-"
  (at 201.93 106.68 180)
  (effects (font (size 1.27 1.27)) (justify right bottom)))
 (wire
  (pts (xy 212.09 106.68) (xy 214.63 106.68))
  (stroke (width 0) (type default)))
 (label "A13"
  (at 214.63 106.68 0)
  (effects (font (size 1.27 1.27)) (justify left bottom)))
 (symbol
  (lib_id "Device:LED")
  (at 208.28 106.68 0)
  (unit 1)
  (exclude_from_sim no)
  (in_bom yes)
  (on_board yes)
  (dnp no)
  (property "Reference" "D13" (at 208.28 104.14 0) (effects (font (size 1.27 1.27))))
  (property "Value" "LED pink 0603" (at 208.28 109.22 0) (effects (font (size 1.27 1.27))))
  (property "Footprint" "LED_SMD:LED_0603_1608Metric" (at 208.28 106.68 0) (effects (font (size 1.27 1.27)) (hide yes)))
  (property "Datasheet" "" (at 208.28 106.68 0) (effects (font (size 1.27 1.27)) (hide yes)))
  (property "Description" "Light emitting diode" (at 208.28 106.68 0) (effects (font (size 1.27 1.27)) (hide yes)))
  (property "Sim.Pins" "1=K 2=A" (at 208.28 106.68 0) (effects (font (size 1.27 1.27)) (hide yes)))
  (pin "1")
  (pin "2"))
 (wire
  (pts (xy 240.03 106.68) (xy 237.49 106.68))
  (stroke (width 0) (type default)))
 (label "LED-"
  (at 237.49 106.68 180)
  (effects (font (size 1.27 1.27)) (justify right bottom)))
 (wire
  (pts (xy 247.65 106.68) (xy 250.19 106.68))
  (stroke (width 0) (type default)))
 (label "A14"
  (at 250.19 106.68 0)
  (effects (font (size 1.27 1.27)) (justify left bottom)))
 (symbol
  (lib_id "Device:LED")
  (at 243.84 106.68 0)
  (unit 1)
  (exclude_from_sim no)
  (in_bom yes)
  (on_board yes)
  (dnp no)
  (property "Reference" "D14" (at 243.84 104.14 0) (effects (font (size 1.27 1.27))))
  (property "Value" "LED pink 0603" (at 243.84 109.22 0) (effects (font (size 1.27 1.27))))
  (property "Footprint" "LED_SMD:LED_0603_1608Metric" (at 243.84 106.68 0) (effects (font (size 1.27 1.27)) (hide yes)))
  (property "Datasheet" "" (at 243.84 106.68 0) (effects (font (size 1.27 1.27)) (hide yes)))
  (property "Description" "Light emitting diode" (at 243.84 106.68 0) (effects (font (size 1.27 1.27)) (hide yes)))
  (property "Sim.Pins" "1=K 2=A" (at 243.84 106.68 0) (effects (font (size 1.27 1.27)) (hide yes)))
  (pin "1")
  (pin "2"))
 (wire
  (pts (xy 30.48 142.24) (xy 30.48 139.7))
  (stroke (width 0) (type default)))
 (label "LED+"
  (at 30.48 139.7 90)
  (effects (font (size 1.27 1.27)) (justify left bottom)))
 (symbol
  (lib_id "Connector:TestPoint")
  (at 30.48 142.24 180)
  (unit 1)
  (exclude_from_sim no)
  (in_bom no)
  (on_board yes)
  (dnp no)
  (property "Reference" "HP1" (at 30.48 149.098 0) (effects (font (size 1.27 1.27))))
  (property "Value" "LED+" (at 30.48 147.32 0) (effects (font (size 1.27 1.27))))
  (property "Footprint" "keychain:WirePad_1.0mm" (at 25.4 142.24 0) (effects (font (size 1.27 1.27)) (hide yes)))
  (property "Datasheet" "" (at 25.4 142.24 0) (effects (font (size 1.27 1.27)) (hide yes)))
  (property "Description" "test point" (at 30.48 142.24 0) (effects (font (size 1.27 1.27)) (hide yes)))
  (pin "1"))
 (wire
  (pts (xy 50.8 147.32) (xy 50.8 149.86))
  (stroke (width 0) (type default)))
 (label "LED-"
  (at 50.8 149.86 270)
  (effects (font (size 1.27 1.27)) (justify right bottom)))
 (symbol
  (lib_id "Connector:TestPoint")
  (at 50.8 147.32 0)
  (unit 1)
  (exclude_from_sim no)
  (in_bom no)
  (on_board yes)
  (dnp no)
  (property "Reference" "HP2" (at 50.8 140.462 0) (effects (font (size 1.27 1.27))))
  (property "Value" "LED-" (at 50.8 142.24 0) (effects (font (size 1.27 1.27))))
  (property "Footprint" "keychain:WirePad_1.0mm" (at 55.88 147.32 0) (effects (font (size 1.27 1.27)) (hide yes)))
  (property "Datasheet" "" (at 55.88 147.32 0) (effects (font (size 1.27 1.27)) (hide yes)))
  (property "Description" "test point" (at 50.8 147.32 0) (effects (font (size 1.27 1.27)) (hide yes)))
  (pin "1"))
 (text "HP1 (LED+) -> carrier HT1 (HEART+, = VBAT)"
  (exclude_from_sim no)
  (at 63.5 139.7 0)
  (effects (font (size 1.27 1.27)) (justify left bottom)))
 (text "HP2 (LED-) -> carrier HT2 (HEART-, = AO3400A drain, PWM on PB4)"
  (exclude_from_sim no)
  (at 63.5 142.24 0)
  (effects (font (size 1.27 1.27)) (justify left bottom)))
 (text "I_LED = (V_BAT - Vf 2.9 V) / 330 R  =  1.5 mA @ 3.4 V ... 4 mA @ 4.2 V  (max ~55 mA total)"
  (exclude_from_sim no)
  (at 63.5 147.32 0)
  (effects (font (size 1.27 1.27)) (justify left bottom)))
 (text "Pink LEDs dim noticeably below ~3.5 V battery - that's a useful 'charge me' hint."
  (exclude_from_sim no)
  (at 63.5 149.86 0)
  (effects (font (size 1.27 1.27)) (justify left bottom)))
 (sheet_instances
  (path ""
   (page "1")))
 (embedded_fonts no))
